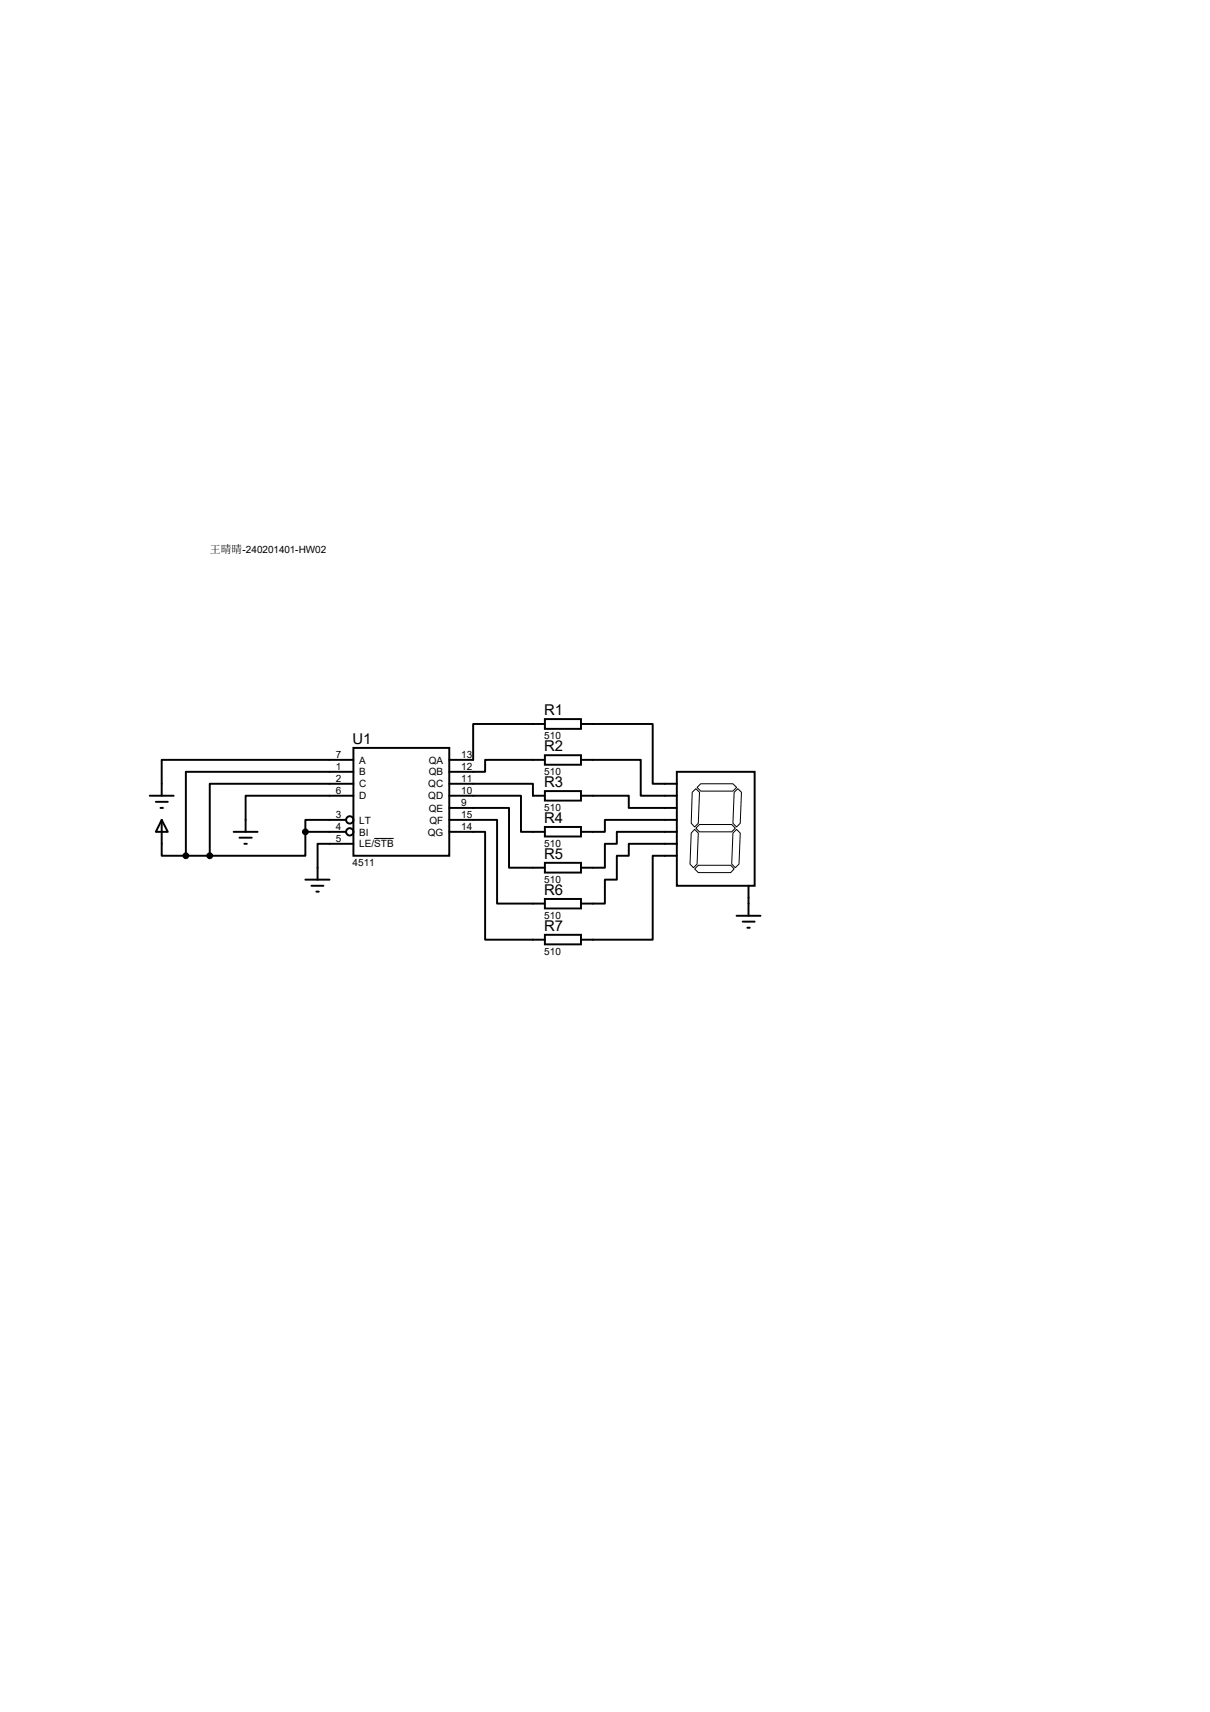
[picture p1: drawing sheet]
<svg xmlns="http://www.w3.org/2000/svg" width="210mm" height="297mm" viewBox="0 0 210 297" stroke-linecap="round" stroke-linejoin="round" font-family="sans-serif">
<g fill="none" stroke="#000" stroke-width=".34">
<path d="M26 138h4.1M27.1 139.1h2M61.3 129.8h16.7v18.7h-16.7zM61.3 138h-18.7v6.3M61.3 131.8h-33.2v6.2M61.3 133.9h-29v14.6M61.3 136h-24.9v12.5M78 136h14.5v2h2.1M78 138h12.4v6.3h4.2M94.6 124.8h6.2v1.6h-6.2zM94.6 131h6.2v1.7h-6.2zM94.6 137.2h6.2v1.7h-6.2z"/>
<path d="M94.6 125.6h-12.5v6.2h-4.1M94.6 131.8h-10.4v2.1h-6.2M100.8 125.6h12.5v10.4h4.2M100.8 131.8h10.4v6.2h6.3M100.8 138h8.3v2.2h8.4M117.5 133.9h13.5v19.8h-13.5zM27.9 140.2h.4M28.1 142.2l1 2.1h-2zM28.1 142.2v6.3h4.2M32.3 148.5h4.1M40.6 144.3h4.1M41.6 145.3h2.1"/>
<path d="M42.4 146.4h.4M53 144.3v4.2h-16.6M53 144.3h7.1M53 152.6h4.2M54.1 153.7h2M54.9 154.7h.4M60.1 142.2h-7.1v2.1M61.3 146.4h-6.2v6.2M78 140.2h10.3v10.3h6.3M78 142.2h8.3v14.6h8.3M78 144.3h6.2v18.7h10.4M94.6 143.5h6.2v1.6h-6.2z"/>
<path d="M94.6 149.7h6.2v1.7h-6.2zM94.6 156h6.2v1.6h-6.2zM117.5 142.2h-12.5v2.1h-4.2M117.5 144.3h-10.4v2.1h-2.1v4.1h-4.2M117.5 146.4h-8.4v2.1h-2v4.1h-2.1v4.2h-4.2M117.5 148.5h-4.2v14.5h-12.5M127.8 158.9h4.2M128.9 159.9h2.1M129.9 153.7v5.2M94.6 162.2h6.2v1.6h-6.2zM129.7 161h.4"/>
<circle cx="60.7" cy="142.2" r=".64"/>
<circle cx="60.7" cy="144.3" r=".64"/>
</g>
<path d="M120.1 137.5l.7-.7 .6 .7-.2 5.3-.6 .7-.6-.7zM121.6 136h5.6l.6 .6-.6 .6h-5.6l-.6-.6zM128.1 136.8l.6 .7-.2 5.3-.7 .7-.6-.7 .2-5.3zM64.9 145.5h3.4M120.6 143.9l.6 .6-.2 5.4-.6 .6-.6-.6 .2-5.4zM120.8 143.7l.6-.7h5.6l.6 .7-.6 .6h-5.6zM121.2 150.1h5.6l.6 .6-.6 .7h-5.6l-.6-.7zM127.2 144.5l.6-.6 .7 .6-.2 5.4-.7 .6-.6-.6z" fill="none" stroke="#000" stroke-width=".17"/>
<g fill="#000" stroke="#000" stroke-width=".34">
<circle cx="32.3" cy="148.5" r=".42"/>
<circle cx="36.4" cy="148.5" r=".42"/>
<circle cx="53" cy="144.3" r=".42"/>
</g>
<g font-size="2.6">
<text x="94.4" y="124">R1</text>
<text x="61.2" y="129">U1</text>
<text x="94.4" y="130.3">R2</text>
<text x="94.4" y="136.5">R3</text>
<text x="94.4" y="142.7">R4</text>
<text x="94.4" y="149">R5</text>
<text x="94.4" y="155.2">R6</text>
<text x="94.4" y="161.5">R7</text>
</g>
<text font-size="1.9" x="36.4" y="96">王晴晴-240201401-HW02</text>
<g font-size="1.7">
<text x="58.3" y="131.5">7</text>
<text x="80.1" y="131.5">13</text>
<text x="94.4" y="128.2">510</text>
<text x="58.3" y="133.6">1</text>
<text x="58.3" y="135.7">2</text>
<text x="58.3" y="137.8">6</text>
<text x="62.4" y="132.5">A</text>
<text x="62.4" y="134.5">B</text>
<text x="62.4" y="136.6">C</text>
<text x="74.3" y="136.6">QC</text>
<text x="74.4" y="132.5">QA</text>
<text x="74.4" y="134.5">QB</text>
<text x="80.1" y="133.6">12</text>
<text x="80.1" y="135.7">11</text>
<text x="80.1" y="137.8">10</text>
<text x="94.4" y="134.5">510</text>
<text x="58.3" y="141.9">3</text>
<text x="62.4" y="138.7">D</text>
<text x="62.4" y="142.9">LT</text>
<text x="74.3" y="138.7">QD</text>
<text x="74.4" y="140.8">QE</text>
<text x="74.5" y="142.9">QF</text>
<text x="80.1" y="139.9">9</text>
<text x="80.1" y="141.9">15</text>
<text x="94.4" y="140.7">510</text>
<text x="58.3" y="144">4</text>
<text x="58.3" y="146.1">5</text>
<text x="62.4" y="144.9">BI</text>
<text x="62.4" y="147">LE/STB</text>
<text x="74.3" y="144.9">QG</text>
<text x="80.1" y="144">14</text>
<text x="94.4" y="146.9">510</text>
<text x="61.2" y="150.2">4511</text>
<text x="94.4" y="153.2">510</text>
<text x="94.4" y="159.4">510</text>
<text x="94.4" y="165.6">510</text>
</g>
</svg>
